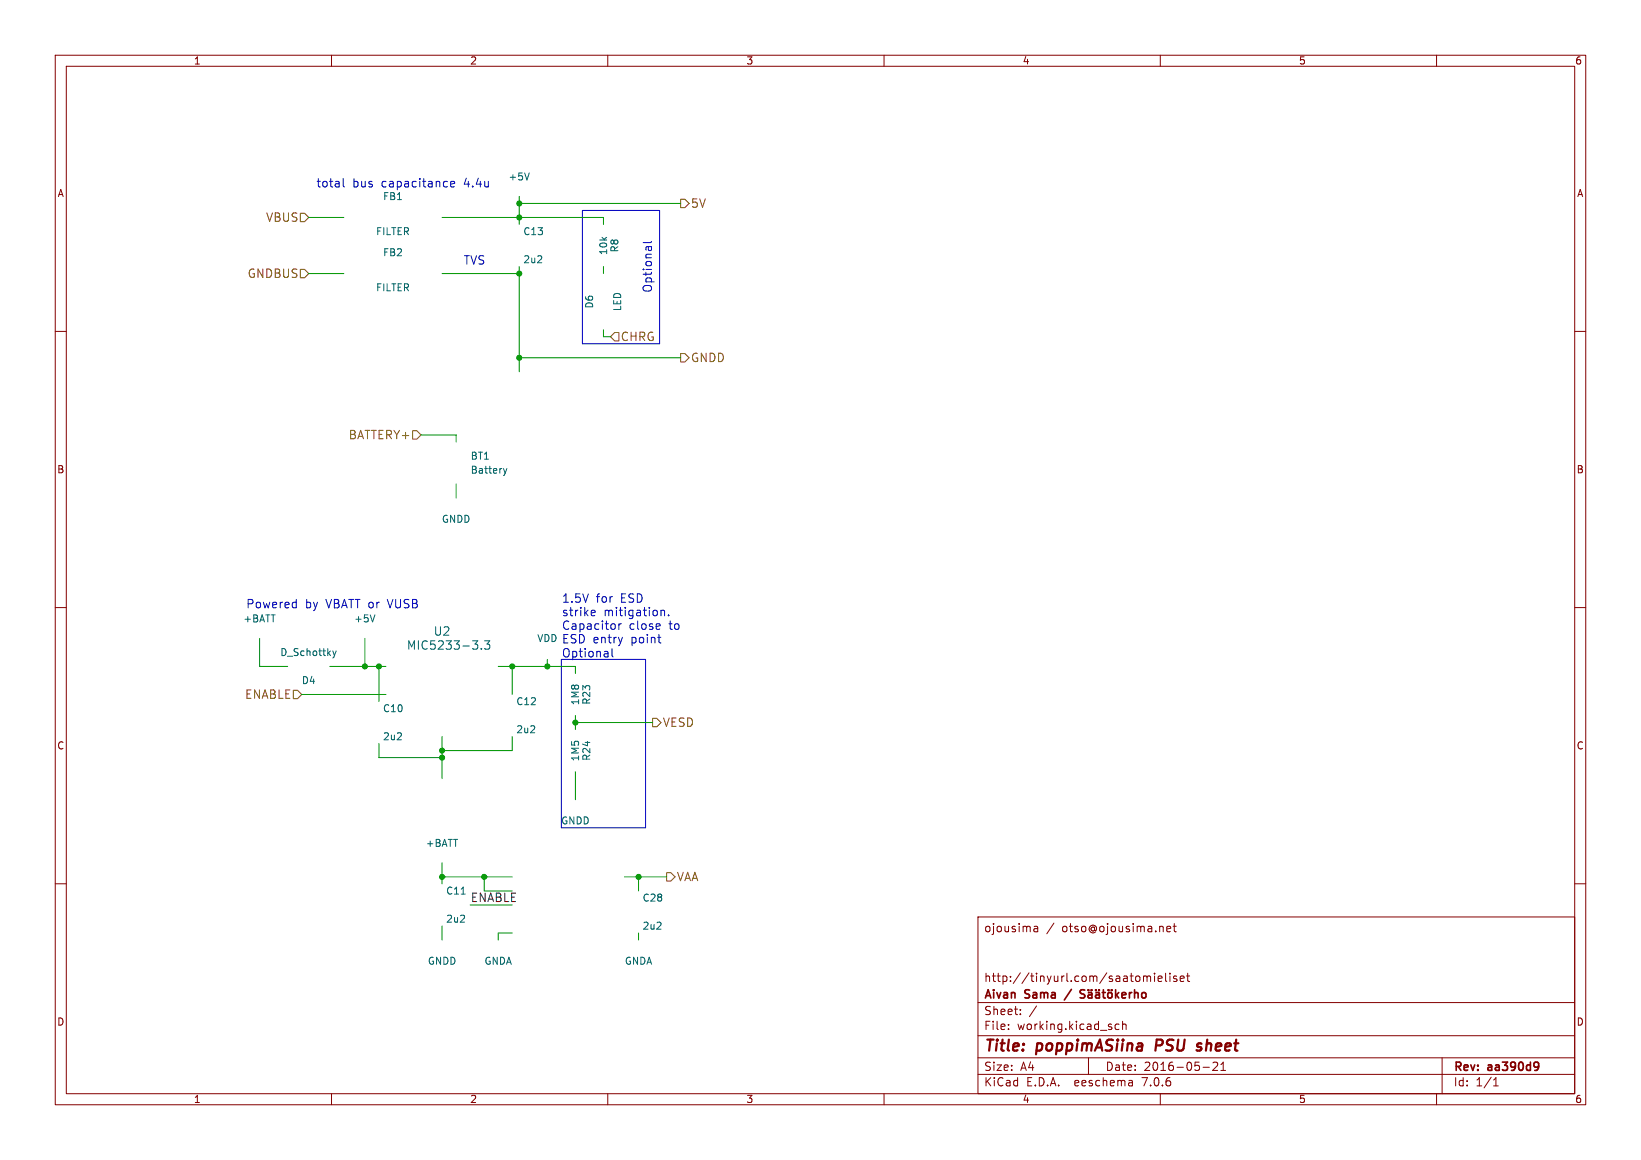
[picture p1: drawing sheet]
<svg xmlns="http://www.w3.org/2000/svg" width="297mm" height="210mm" viewBox="0 0 297 210" stroke-linecap="round" stroke-linejoin="round" font-family="sans-serif">
<g fill="none" stroke="#840000" stroke-width=".18">
<path d="M10 10h277v190h-277zM12 12h273v186h-273zM60 10v2M110 10v2M160 10v2M210 10v2M260 10v2M10 60h2M285 60h2M10 110h2M285 110h2M10 160h2"/>
<path d="M285 160h2M177 166h108v32h-108zM187.2 167.8h.5l.1 .9M187.8 168.1h-.5a.29 .29 0 0 0-.2 .3 .29 .29 0 0 0 .2 .3l.5-.1M190.7 167.1l-1.2 2M207 176.7v1M207 176.8l.4-.1 .2 .2M207.6 176.9l.2-.2 .4 .1v.9M207.6 176.9v.8M209 176.2v.1M209 176.7v1M209.6 177.2l.7-.1-.1-.3-.4-.1-.2 .2 .1 .7h.5"/>
<path d="M211 176.2v1.3l.2 .2M211.2 168.2l.7-.1-.1-.3-.4-.1-.2 .2v.7h.6M211.7 176.2v.1M211.7 176.7v1M212.3 167.7h.6M212.5 167.2v1.3l.4 .2M213 176.8l-.4-.1-.2 .2 .1 .2 .5 .2v.3h-.6M213.6 177.2l.7-.1-.1-.3-.4-.1-.2 .2 .1 .7h.5M214.7 176.7h.6M215 176.2v1.3l.3 .2M60 198v2M110 198v2"/>
<path d="M160 198v2M177 194.5h108M177 191.5h108M177 187.5h108M177 181.5h108M182.5 186.3v.1M182.5 185.5v.1M184.7 183.6v.1M184.7 182.8v.1M187.6 182.1l-1.3 2M197 191.5v3M202.5 185.5l-.4-.1-.3 .3v.4l.2 .2h.5"/>
<path d="M203.2 185.5l.2-.1 .3 .1 .1 .9M203.2 184.9v1.5M204.9 195.7l.1 .9M205 196.5l-.2 .1M205 196h-.2M210 198v2M217.7 193.2h1.2M219.5 192.4l.6-.1 .2 .1 .1 .3-.9 1.1h.9M221 193.8h.8M221 192.7l.4-.4v1.5M260 198v2M261 191.5v6.5"/>
<path d="M270.3 196.6h.9M270.3 195.5l.4-.4v1.5"/>
</g>
<g fill="none" stroke="#840000" stroke-width=".3">
<path d="M193.9 179.1l-1.3 1.9M196.3 179.3l-.5-.1-.2 .1v.5l.6 .2 .1 .4-.2 .3-.6-.1M197 179.8h.6v.9M197 179.2v.1M197.6 179.2v.1M198.3 179.8h.6l.1 .9M198.3 179.2v.1M198.9 179.2v.1M199.5 179.7h.6M199.7 179.2v1.3l.4 .2M200.6 179.8l.2-.1 .4 .1 .1 .6-.2 .2-.3 .1-.2-.2zM200.6 179.2v.1"/>
<path d="M201.2 179.2v.1M201.9 179.2v1.5M202.5 179.7l-.6 .6M204.4 179.7v1M204.8 179.7l-.2 .1-.2 .2M205.3 179.8l.3-.1 .3 .1 .1 .9M205.3 179.2v1.5M206.8 179.8l.3-.1 .3 .3v.4l-.3 .3-.3-.1-.2-.2v-.4zM197.6 180l-.5 .1a.29 .29 0 0 0-.2 .3 .29 .29 0 0 0 .2 .3l.5-.1M199 180l-.5 .1a.29 .29 0 0 0-.2 .3 .29 .29 0 0 0 .2 .3l.5-.1M202.1 180.1l.4 .6M203.1 180.2l.7-.2-.1-.2-.4-.1-.2 .2v.7h.6"/>
<path d="M278.2 192.3l.2 .1a1.26 1.26 0 0 1-.1 1.2M278.5 192.9l-.3 .3"/>
</g>
<path d="M209.4 188.2l-.3 2M216.8 189l.2-.1 .5 .1M216.9 189.5l.5 .1v.3l-.3 .3h-.4" fill="none" stroke="#840000" stroke-width=".4"/>
<path d="M54.4 38.6h.7l.8 .8-.8 .7h-.7zM123.2 36.1h.8l.7 .7-.7 .8h-.8zM54.4 48.8h.7l.8 .7-.8 .8h-.7zM74.7 78h.7l.8 .7-.8 .8h-.7zM111.3 60.2h.7v1.5h-.7l-.8-.7zM123.2 64h.8l.7 .8-.7 .7h-.8zM53.1 125h.7l.8 .7-.8 .8h-.7zM118.1 130h.8l.7 .8-.7 .8h-.8zM120.6 158h.8l.8 .8-.8 .7h-.8z" fill="none" stroke="#725600" stroke-width=".18"/>
<g fill="none" stroke="#0000c2" stroke-width=".18">
<path d="M62.1 32.3v1.3l.2 .2M81.6 33.3l.7-.1-.1-.3-.4-.1-.2 .2v.8h.6M105.4 38.1h14v24.1h-14zM117.9 43.7l-.2 .2h-1.3M53.2 109l.4 .1M53.6 108.5v1.5M53.6 110h-.4M101.6 119.4h15.2v30.5h-15.2zM107.2 110.5h.5v.3l-.7 .2M107.7 111.4l-.5 .1M110.8 117.4v1.3l.2 .2M112 112.9v1"/>
<path d="M112.4 112.9l-.2 .1-.2 .2M119 115.4h.6M119.4 113l.1 .3-.7 .1M119.5 116.4h.1M119.6 110.6l.2-.1h.4l.1 1M119.6 110.5v1M121 111.3v.2"/>
</g>
<g fill="none" stroke="#009600" stroke-width=".18">
<path d="M55.9 39.4h6.3M80 39.4h29.2v1.2M94 35.6v5M94 36.8h29.2M55.9 49.5h6.3M80 49.5h14M94 48.3v19M109.2 48.3v1.2M109.2 59.7v1.3h1.3M76.2 78.7h6.3v1.3M94 64.8h29.2M82.5 87.6v2.6"/>
<path d="M47 115.6v5.1h5.1M66 115.6v5.1M99.1 119.4v1.3M54.6 125.7h15.2M59.7 120.7h10.1M68.6 120.7v6.3M68.6 134.6v2.6h11.4M80 133.4v7.6M90.2 120.7h13.9v1.2M92.7 120.7v5M92.7 133.4v2.5h-12.7M104.1 129.5v2.6"/>
<path d="M104.1 139.7v5.1M104.1 130.8h14M80 158.8h12.7M80 156.2v3.8M87.6 158.8v2.5h5.1M113 158.8h7.6M115.6 158.8v2.5M80 167.6v2.6M85.1 163.8h7.6M92.7 168.9h-2.5v1.3M115.6 168.9v1.3"/>
</g>
<path d="M95.8 31.3l-.4 1.3M91.1 84.8l.3 .9M91.4 85.7l-.2 .3M91.7 84.8l-.3 .9M60.2 117.8l.3 .9M60.5 118.7l-.3 .4M60.8 117.8l-.3 .9M67.9 111.3l-.5 1.3M87.1 117.4v.1M87.7 116h.9l-.5 .6 .5 .1v.7l-.2 .1h-.5l-.2-.1M83.5 161.9h.7" fill="none" stroke="#006464" stroke-width=".18"/>
<g fill="#009600" stroke="#009600" stroke-width=".18">
<circle cx="87.6" cy="158.8" r=".46"/>
<circle cx="80" cy="158.8" r=".46"/>
<circle cx="115.6" cy="158.8" r=".46"/>
<circle cx="80" cy="137.2" r=".46"/>
<circle cx="80" cy="135.9" r=".46"/>
<circle cx="92.7" cy="120.7" r=".46"/>
<circle cx="94" cy="64.8" r=".46"/>
<circle cx="99.1" cy="120.7" r=".46"/>
<circle cx="68.6" cy="120.7" r=".46"/>
<circle cx="66" cy="120.7" r=".46"/>
<circle cx="104.1" cy="130.8" r=".46"/>
<circle cx="94" cy="39.4" r=".46"/>
<circle cx="94" cy="49.5" r=".46"/>
<circle cx="94" cy="36.8" r=".46"/>
</g>
<g font-size="2.8" fill="#840000">
<text x="178" y="190.9">Title:</text>
<text x="187.7" y="190.9">poppimASiina</text>
<text x="210" y="190.9">PSU</text>
<text x="218.3" y="190.9">sheet</text>
</g>
<g font-size="2.1" fill="#0000c2">
<text x="57.1" y="34">total</text>
<text x="63.8" y="34">bus</text>
<text x="69.1" y="34">capacitance</text>
<text x="84.1" y="34">4.4u</text>
<text x="83.8" y="48">TVS</text>
<text x="118.1" y="53.1" transform="rotate(-90 118.1 53.1)">Optional</text>
<text x="44.4" y="110.2">Powered</text>
<text x="55.2" y="110.2">by</text>
<text x="59.1" y="110.2">VBATT or</text>
<text x="70.5" y="110.2">VUSB</text>
<text x="101.6" y="109.2">1.5V</text>
<text x="101.6" y="111.7">strike</text>
<text x="107.8" y="109.2">for</text>
<text x="109.2" y="111.7">mitigation.</text>
<text x="112.4" y="109.2">ESD</text>
<text x="101.6" y="114.1">Capacitor</text>
<text x="101.6" y="116.6">ESD entry</text>
<text x="101.6" y="119.1">Optional</text>
<text x="113.8" y="114.1">close</text>
<text x="114.2" y="116.6">point</text>
<text x="121.1" y="114.1">to</text>
</g>
<g font-size="2.1" fill="#725600">
<text x="48.1" y="40.4">VBUS</text>
<text x="124.9" y="37.8">5V</text>
<text x="44.8" y="50.5">GNDBUS</text>
<text x="112.2" y="62">CHRG</text>
<text x="124.9" y="65.8">GNDD</text>
<text x="63" y="79.7">BATTERY+</text>
<text x="44.3" y="126.7">ENABLE</text>
<text x="119.9" y="131.8">VESD</text>
<text x="122.4" y="159.7">VAA</text>
</g>
<g font-size="2.1" fill="#006464">
<text x="73.5" y="117.8">MIC5233-3.3</text>
<text x="78.4" y="115.3">U2</text>
</g>
<text font-size="2.1" fill="#0f0f0f" x="85.1" y="163.4">ENABLE</text>
<g font-size="2.1" fill="#840000">
<text x="178" y="169">ojousima</text>
<text x="192.2" y="169">otso@ojousima.net</text>
<text x="178" y="178">http://tinyurl.com/saatomieliset</text>
<text x="178" y="184">Sheet:</text>
<text x="178" y="181.2">Aivan</text>
<text x="185.6" y="181.2">Sama</text>
<text x="178" y="186.7">File:</text>
<text x="184.1" y="186.7">working.kicad_sch</text>
<text x="178" y="196.9">KiCad</text>
<text x="178" y="194.1">Size:</text>
<text x="184.7" y="194.1">A4</text>
<text x="185.7" y="196.9">E.D.A.</text>
<text x="194.6" y="196.9">eeschema</text>
<text x="200" y="194.1">Date:</text>
<text x="207" y="196.9">7.0.6</text>
<text x="207" y="194.1">2016-05-21</text>
<text x="263" y="194.3">Rev:</text>
<text x="263" y="196.9">Id:</text>
<text x="267.1" y="196.9">1/1</text>
<text x="269.4" y="194.3">aa390d9</text>
</g>
<g font-size="1.8" fill="#840000">
<text x="35" y="11.9">1</text>
<text x="85" y="11.9">2</text>
<text x="135" y="11.9">3</text>
<text x="185" y="11.9">4</text>
<text x="235" y="11.9">5</text>
<text x="285" y="11.9">6</text>
<text x="10.3" y="35.9">A</text>
<text x="285.3" y="35.9">A</text>
<text x="10.3" y="85.9">B</text>
<text x="285.3" y="85.9">B</text>
<text x="10.3" y="135.9">C</text>
<text x="285.3" y="135.9">C</text>
<text x="10.3" y="185.9">D</text>
<text x="285.3" y="185.9">D</text>
<text x="35" y="199.9">1</text>
<text x="85" y="199.9">2</text>
<text x="135" y="199.9">3</text>
<text x="185" y="199.9">4</text>
<text x="235" y="199.9">5</text>
<text x="285" y="199.9">6</text>
</g>
<g font-size="1.8" fill="#006464">
<text x="91.9" y="32.9">+5V</text>
<text x="69.2" y="36.4">FB1</text>
<text x="68" y="42.8">FILTER</text>
<text x="69.2" y="46.6">FB2</text>
<text x="94.6" y="42.8">C13</text>
<text x="94.6" y="47.9">2u2</text>
<text x="110.1" y="46.3" transform="rotate(-90 110.1 46.3)">10k</text>
<text x="112.1" y="45.8" transform="rotate(-90 112.1 45.8)">R8</text>
<text x="68" y="52.9">FILTER</text>
<text x="107.5" y="56" transform="rotate(-90 107.5 56)">D6</text>
<text x="112.6" y="56.4" transform="rotate(-90 112.6 56.4)">LED</text>
<text x="85.1" y="83.4">BT1</text>
<text x="85.1" y="86">Battery</text>
<text x="79.9" y="94.8">GNDD</text>
<text x="44" y="112.9">+BATT</text>
<text x="64" y="112.9">+5V</text>
<text x="50.6" y="119">D_Schottky</text>
<text x="97.1" y="116.4">VDD</text>
<text x="54.5" y="124.1">D4</text>
<text x="69.2" y="129.1">C10</text>
<text x="93.4" y="127.9">C12</text>
<text x="105" y="127.8" transform="rotate(-90 105 127.8)">1M8</text>
<text x="107" y="127.7" transform="rotate(-90 107 127.7)">R23</text>
<text x="69.2" y="134.2">2u2</text>
<text x="93.4" y="132.9">2u2</text>
<text x="105" y="137.9" transform="rotate(-90 105 137.9)">1M5</text>
<text x="107" y="137.8" transform="rotate(-90 107 137.8)">R24</text>
<text x="101.5" y="149.5">GNDD</text>
<text x="77" y="153.5">+BATT</text>
<text x="80.7" y="162.2">C11</text>
<text x="80.7" y="167.2">2u2</text>
<text x="116.2" y="163.4">C28</text>
<text x="116.2" y="168.5">2u2</text>
<text x="77.3" y="174.9">GNDD</text>
<text x="87.6" y="174.9">GNDA</text>
<text x="113" y="174.9">GNDA</text>
</g>
</svg>
